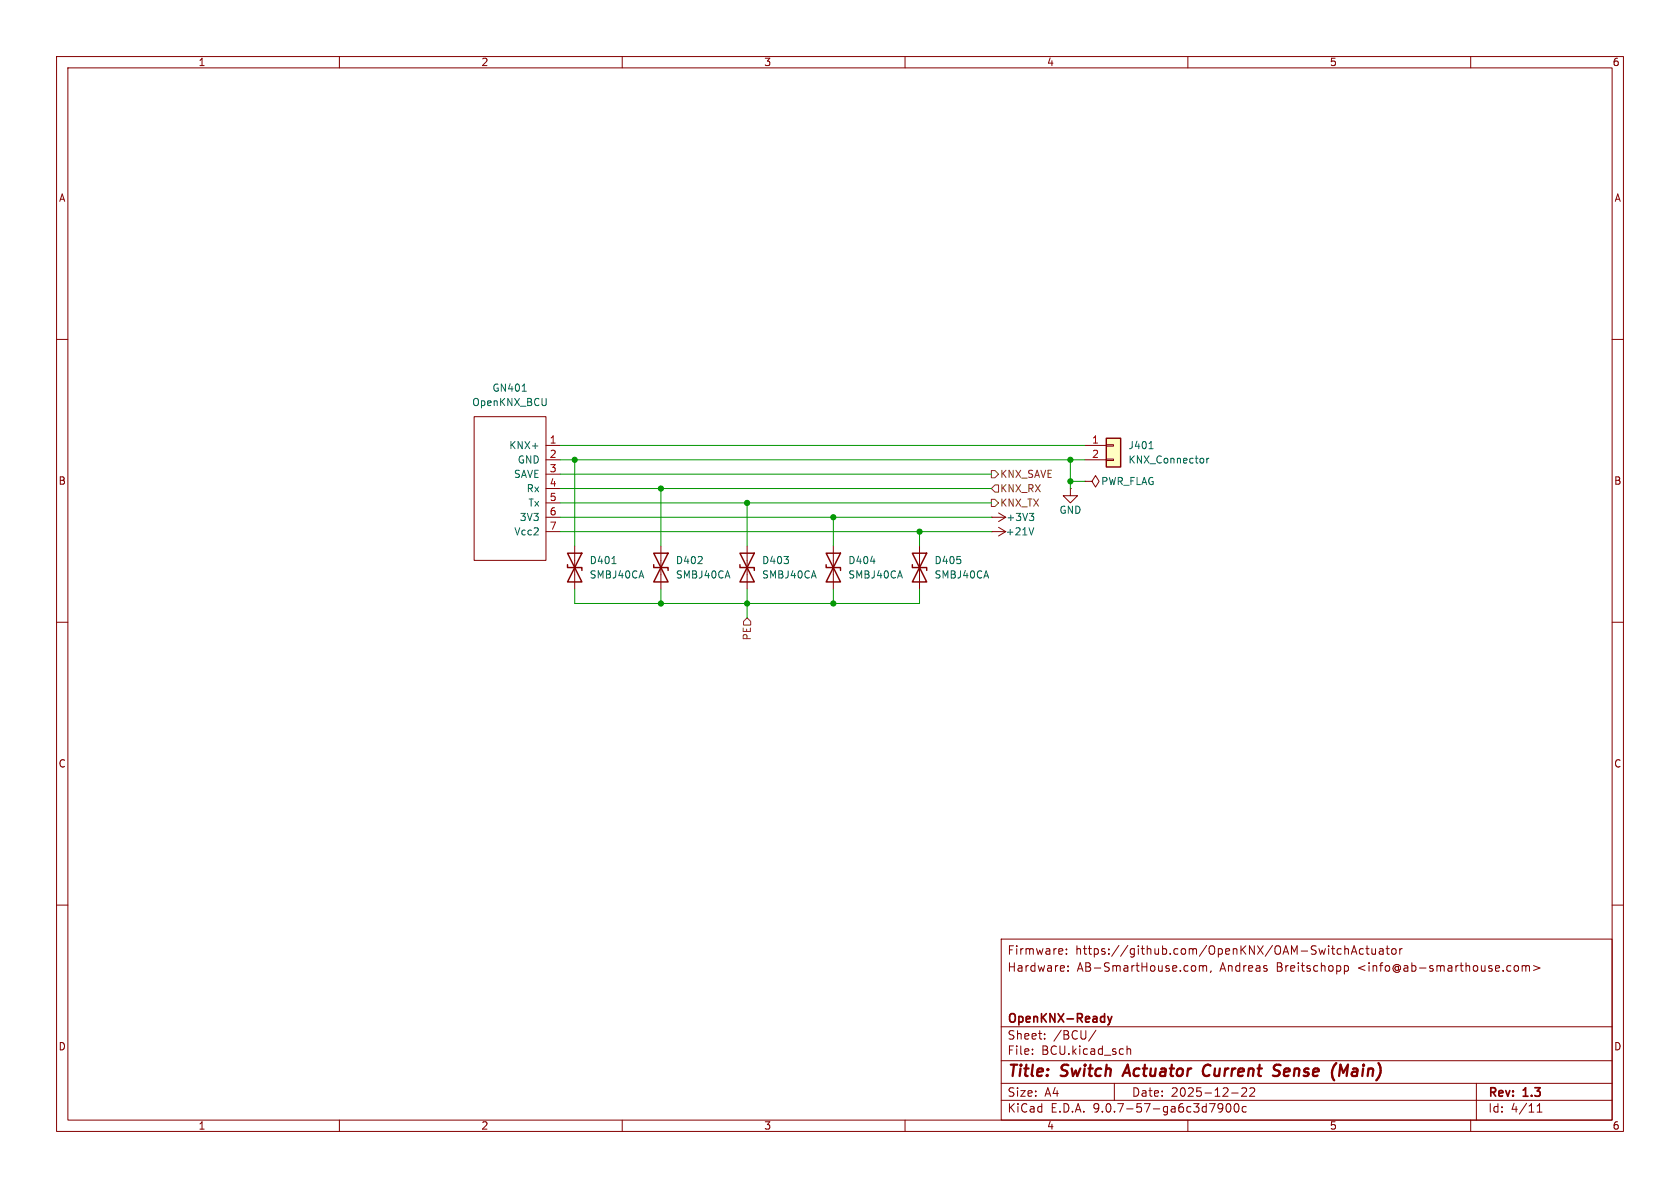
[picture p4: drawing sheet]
<svg xmlns="http://www.w3.org/2000/svg" width="297mm" height="210mm" viewBox="0 0 297 210" stroke-linecap="round" stroke-linejoin="round" font-family="sans-serif">
<g fill="none" stroke="#840000" stroke-width=".18">
<path d="M10 10h277v190h-277zM12 12h273v186h-273zM60 10v2M110 10v2M160 10v2M210 10v2M260 10v2M10 60h2M83.8 73.7h12.7v25.4h-12.7zM96.5 78.7h2.6M285 60h2M96.5 81.3h2.6"/>
<path d="M96.5 83.8h2.6M96.5 86.4h2.6M96.5 88.9h2.6M96.5 91.4h2.6M96.5 94h2.6M101.6 96.5v7.6M116.8 96.5v7.6M132.1 96.5v7.6M147.3 96.5v7.6M175.3 94h.1M175.3 94h2.5M176.5 93.2l1.3 .8"/>
<path d="M177.8 94l-1.3 .7M191.8 85.1h1.2l.7-1 .6 1-.6 1-.7-1M191.8 85.1h.1M10 110h2M285 110h2M10 160h2M177 166h108v32h-108zM187.8 167.8l.1 .3-.7 .1M188.5 168.6v.1M188.5 167.8v.1M188.8 171.6v.1M188.8 170.8v.1"/>
<path d="M211.1 170.7l.3 .3v.4l-.3 .3M212 170.8l.5-.1 .2 .2M212 170.7v1M212.7 170.9l.2-.2 .3 .1 .1 .9M212.7 170.9v.8M214.1 171.6l-.1 .3M237.7 170.8l.4-.1 .3 .3v.4l-.2 .2h-.5M237.7 170.7v1.5M237.7 167.8l.3-.1 .3 .1 .1 .9M237.7 167.2v1.5M238.9 168.7l.5-1.5 .5 1.5M239 168.3h.7"/>
<path d="M241 167.8l-.4-.1-.3 .3v.4l.2 .2h.5M241.5 167.7h.5M241.7 167.2v1.3l.3 .2M242.5 167.7l.1 .9 .4 .1 .2-.1M243.2 167.7v1M243.9 167.8h.6v.9M244.5 168.1h-.5a.29 .29 0 0 0-.2 .3 .29 .29 0 0 0 .2 .3l.5-.1M245 167.7h.6M245.2 167.2v1.3l.4 .2M246.2 167.8l.3-.1 .3 .3v.4l-.3 .3-.3-.1-.2-.2v-.4zM247.5 167.7v1M247.9 167.7l-.3 .1-.1 .2"/>
<path d="M267.8 170.8l.4-.1 .3 .3v.4l-.3 .3-.4-.1-.1-.2v-.4zM269.1 170.8l.4-.1 .2 .2M269.1 170.7v1M269.7 170.9l.3-.2 .3 .1 .1 .9M269.7 170.9v.8M271.1 170.7l1.1 .4-1.1 .5M285 160h2M60 198v2M110 198v2M160 198v2M177 194.5h108M177 191.5h108"/>
<path d="M177 187.5h108M177 181.5h108M182.5 186.3v.1M182.5 185.5v.1M184.7 183.6v.1M184.7 182.8v.1M193.7 182.1l-1.2 2M197 191.5v3M199.2 184.9v1.5M199.2 185.5l.3-.1 .3 .1 .1 .9M210 198v2M216.2 195.7l-.3 .3h-.3l-.3-.3 .2-.5 .4-.1 .2 .1a.99 .99 0 0 1-.4 1.4h-.2"/>
<path d="M216.9 195.2l.2-.1a.81 .81 0 0 1 .6 .6 .81 .81 0 0 1-.3 .8l-.2 .1a.81 .81 0 0 1-.3-1.4zM217.7 193.2h1.2M218.3 195.2l.2-.1a.81 .81 0 0 1 .6 .6 .81 .81 0 0 1-.3 .8l-.1 .1a.81 .81 0 0 1-.4-1.4zM219.5 192.4l.6-.1 .2 .1 .1 .3-.9 1.1h.9M220.3 195.7l-.4-.1-.3 .3v.4l.1 .2h.6M221 192.4l.5-.1 .2 .1 .1 .3-.9 1.1h.9M260 198v2M261 191.5v6.5M271.7 196.6h.9M271.7 195.5l.5-.4v1.5"/>
</g>
<path d="M199.4 188.2l-1 2M213.6 188.2a1.13 1.13 0 0 0-.9 .7 1.13 1.13 0 0 0 .2 1.2l.3 .1 .5-.1M225.4 188.3l.2-.1 .8 .1M225.5 189.2l.4 .1a.49 .49 0 0 1 .3 .5 .49 .49 0 0 1-.4 .4h-.5M238.3 188.2l-.8 1.4-.5-1.4-.3 2" fill="none" stroke="#840000" stroke-width=".4"/>
<path d="M195.8 179.7l.4 1M196.6 179.7l-.4 1M196.2 180.7l-.1 .3-.3 .2" fill="none" stroke="#840000" stroke-width=".3"/>
<path d="M100.3 97.8l2.6 5.1h-2.6l2.6-5.1zM100.3 99.8v.5h2.6v.5M115.6 97.8l2.5 5.1h-2.5l2.5-5.1zM115.6 99.8v.5h2.5v.5M130.8 97.8l2.5 5.1h-2.5l2.5-5.1zM130.8 99.8v.5h2.5v.5M146 97.8l2.6 5.1h-2.6l2.6-5.1zM146 99.8v.5h2.6v.5" fill="none" stroke="#840000" stroke-width=".25"/>
<path d="M92.3 69.2h.7M96.6 70.4l-.1 1.2M108.2 99.6h.7M153.9 99.2h.8M182.8 93.3l-.5 1.3" fill="none" stroke="#006464" stroke-width=".18"/>
<path d="M195.6 77.5h2.5v5.1h-2.5z" fill="#ffffc2"/>
<path d="M195.6 77.5h2.5v5.1h-2.5zM161.3 97.8l2.5 5.1h-2.5l2.5-5.1zM161.3 99.8v.5h2.5v.5" fill="none" stroke="#840000" stroke-width=".25"/>
<path d="M191.8 78.7h3.8M195.6 78.6h1.2v.3h-1.2zM162.6 96.5v7.6M175.3 91.4h.1M175.3 91.4h2.5M176.5 90.7l1.3 .7M177.8 91.4l-1.3 .8M189.2 86.4v1.2h1.3l-1.3 1.3-1.2-1.3h1.2M189.2 86.4h.1M191.8 81.3h3.8M195.6 81.2h1.2v.2h-1.2z" fill="none" stroke="#840000" stroke-width=".18"/>
<path d="M203.1 79.3h.8M182 90.7h.7l-.4 .5M182.5 91.2l.2 .3v.3l-.2 .2M212.7 81.1v.6M213.3 81v.9M213.7 81l-.4 .3" fill="none" stroke="#006464" stroke-width=".18"/>
<path d="M175.3 83.2h.6l.6 .6-.6 .7h-.6zM175.3 88.3h.6l.6 .6-.6 .6h-.6zM175.9 85.7h.6v1.3h-.6l-.6-.6zM131.4 109.9l.7-.7 .6 .7v.6h-1.3z" fill="none" stroke="#725600" stroke-width=".18"/>
<g fill="none" stroke="#009600" stroke-width=".18">
<path d="M99.1 78.7h92.7M99.1 91.4h76.2M99.1 88.9h76.2M99.1 81.3h92.7M99.1 86.4h76.2M99.1 83.8h76.2M99.1 94h76.2M101.6 81.3v15.2M116.8 86.4v10.1M132.1 88.9v7.6M147.3 91.4v5.1M162.6 94v2.5"/>
<path d="M189.2 85.1h2.6M189.2 81.3v5.1M101.6 104.1v2.6h61v-2.6M116.8 104.1v2.6M132.1 104.1v5.1M147.3 104.1v2.6"/>
</g>
<g fill="#009600" stroke="#009600" stroke-width=".18">
<circle cx="101.6" cy="81.3" r=".46"/>
<circle cx="116.8" cy="86.4" r=".46"/>
<circle cx="147.3" cy="91.4" r=".46"/>
<circle cx="147.3" cy="106.7" r=".46"/>
<circle cx="132.1" cy="88.9" r=".46"/>
<circle cx="116.8" cy="106.7" r=".46"/>
<circle cx="132.1" cy="106.7" r=".46"/>
<circle cx="189.2" cy="81.3" r=".46"/>
<circle cx="189.2" cy="85.1" r=".46"/>
<circle cx="162.6" cy="94" r=".46"/>
</g>
<g font-size="2.8" fill="#840000">
<text x="178" y="190.9">Title:</text>
<text x="187.7" y="190.9">Switch</text>
<text x="199.6" y="190.9">Actuator</text>
<text x="214.3" y="190.9">Current</text>
<text x="227.6" y="190.9">Sense</text>
<text x="238.7" y="190.9">(Main)</text>
</g>
<g font-size="2.1" fill="#840000">
<text x="178" y="172">Hardware:</text>
<text x="178" y="169">Firmware:</text>
<text x="190.1" y="169">https://github.com/OpenKNX/OAM-SwitchActuator</text>
<text x="190.4" y="172">AB-SmartHouse.com,</text>
<text x="215.7" y="172">Andreas</text>
<text x="225.8" y="172">Breitschopp</text>
<text x="240.3" y="172">&lt;info@ab-smarthouse.com&gt;</text>
<text x="178" y="184">Sheet:</text>
<text x="178" y="181.2">OpenKNX-Ready</text>
<text x="186.2" y="184">/BCU/</text>
<text x="178" y="186.7">File:</text>
<text x="184.1" y="186.7">BCU.kicad_sch</text>
<text x="178" y="196.9">KiCad</text>
<text x="178" y="194.1">Size:</text>
<text x="184.7" y="194.1">A4</text>
<text x="185.7" y="196.9">E.D.A.</text>
<text x="193.3" y="196.9">9.0.7-57-ga6c3d7900c</text>
<text x="200" y="194.1">Date:</text>
<text x="207" y="194.1">2025-12-22</text>
<text x="263" y="194.3">Rev:</text>
<text x="263" y="196.9">Id:</text>
<text x="267.1" y="196.9">4/11</text>
<text x="269.4" y="194.3">1.3</text>
</g>
<g font-size="1.8" fill="#840000">
<text x="35" y="11.9">1</text>
<text x="85" y="11.9">2</text>
<text x="135" y="11.9">3</text>
<text x="185" y="11.9">4</text>
<text x="235" y="11.9">5</text>
<text x="285" y="11.9">6</text>
<text x="10.3" y="35.9">A</text>
<text x="285.3" y="35.9">A</text>
<text x="10.3" y="85.9">B</text>
<text x="285.3" y="85.9">B</text>
<text x="10.3" y="135.9">C</text>
<text x="285.3" y="135.9">C</text>
<text x="10.3" y="185.9">D</text>
<text x="285.3" y="185.9">D</text>
<text x="35" y="199.9">1</text>
<text x="85" y="199.9">2</text>
<text x="135" y="199.9">3</text>
<text x="185" y="199.9">4</text>
<text x="235" y="199.9">5</text>
<text x="285" y="199.9">6</text>
</g>
<g font-size="1.8" fill="#006464">
<text x="83.4" y="72">OpenKNX_BCU</text>
<text x="87" y="69.4">GN401</text>
<text x="89.9" y="79.6">KNX+</text>
<text x="91.4" y="82.1">GND</text>
<text x="199.4" y="79.6">J401</text>
<text x="199.4" y="82.1">KNX_Connector</text>
<text x="90.8" y="84.7">SAVE</text>
<text x="93" y="87.2">Rx</text>
<text x="93.3" y="89.8">Tx</text>
<text x="194.6" y="86">PWR_FLAG</text>
<text x="90.8" y="94.8">Vcc2</text>
<text x="91.8" y="92.3">3V3</text>
<text x="177.7" y="94.8">+21V</text>
<text x="177.8" y="92.3">+3V3</text>
<text x="187.2" y="91">GND</text>
<text x="104.1" y="99.9">D401</text>
<text x="119.4" y="99.9">D402</text>
<text x="134.6" y="99.9">D403</text>
<text x="149.9" y="99.9">D404</text>
<text x="165.1" y="99.9">D405</text>
<text x="104.1" y="102.5">SMBJ40CA</text>
<text x="119.4" y="102.5">SMBJ40CA</text>
<text x="134.6" y="102.5">SMBJ40CA</text>
<text x="149.9" y="102.5">SMBJ40CA</text>
<text x="165.1" y="102.5">SMBJ40CA</text>
</g>
<g font-size="1.8" fill="#a90000">
<text x="97.1" y="78.5">1</text>
<text x="97.1" y="81">2</text>
<text x="97.1" y="83.6">3</text>
<text x="193" y="78.5">1</text>
<text x="193" y="81">2</text>
<text x="97.1" y="86.1">4</text>
<text x="97.1" y="88.6">5</text>
<text x="97.1" y="91.2">6</text>
<text x="97.1" y="93.7">7</text>
</g>
<g font-size="1.8" fill="#725600">
<text x="176.7" y="87.2">KNX_RX</text>
<text x="176.7" y="84.7">KNX_SAVE</text>
<text x="176.7" y="89.8">KNX_TX</text>
<text x="132.9" y="113.3" transform="rotate(-90 132.9 113.3)">PE</text>
</g>
</svg>
